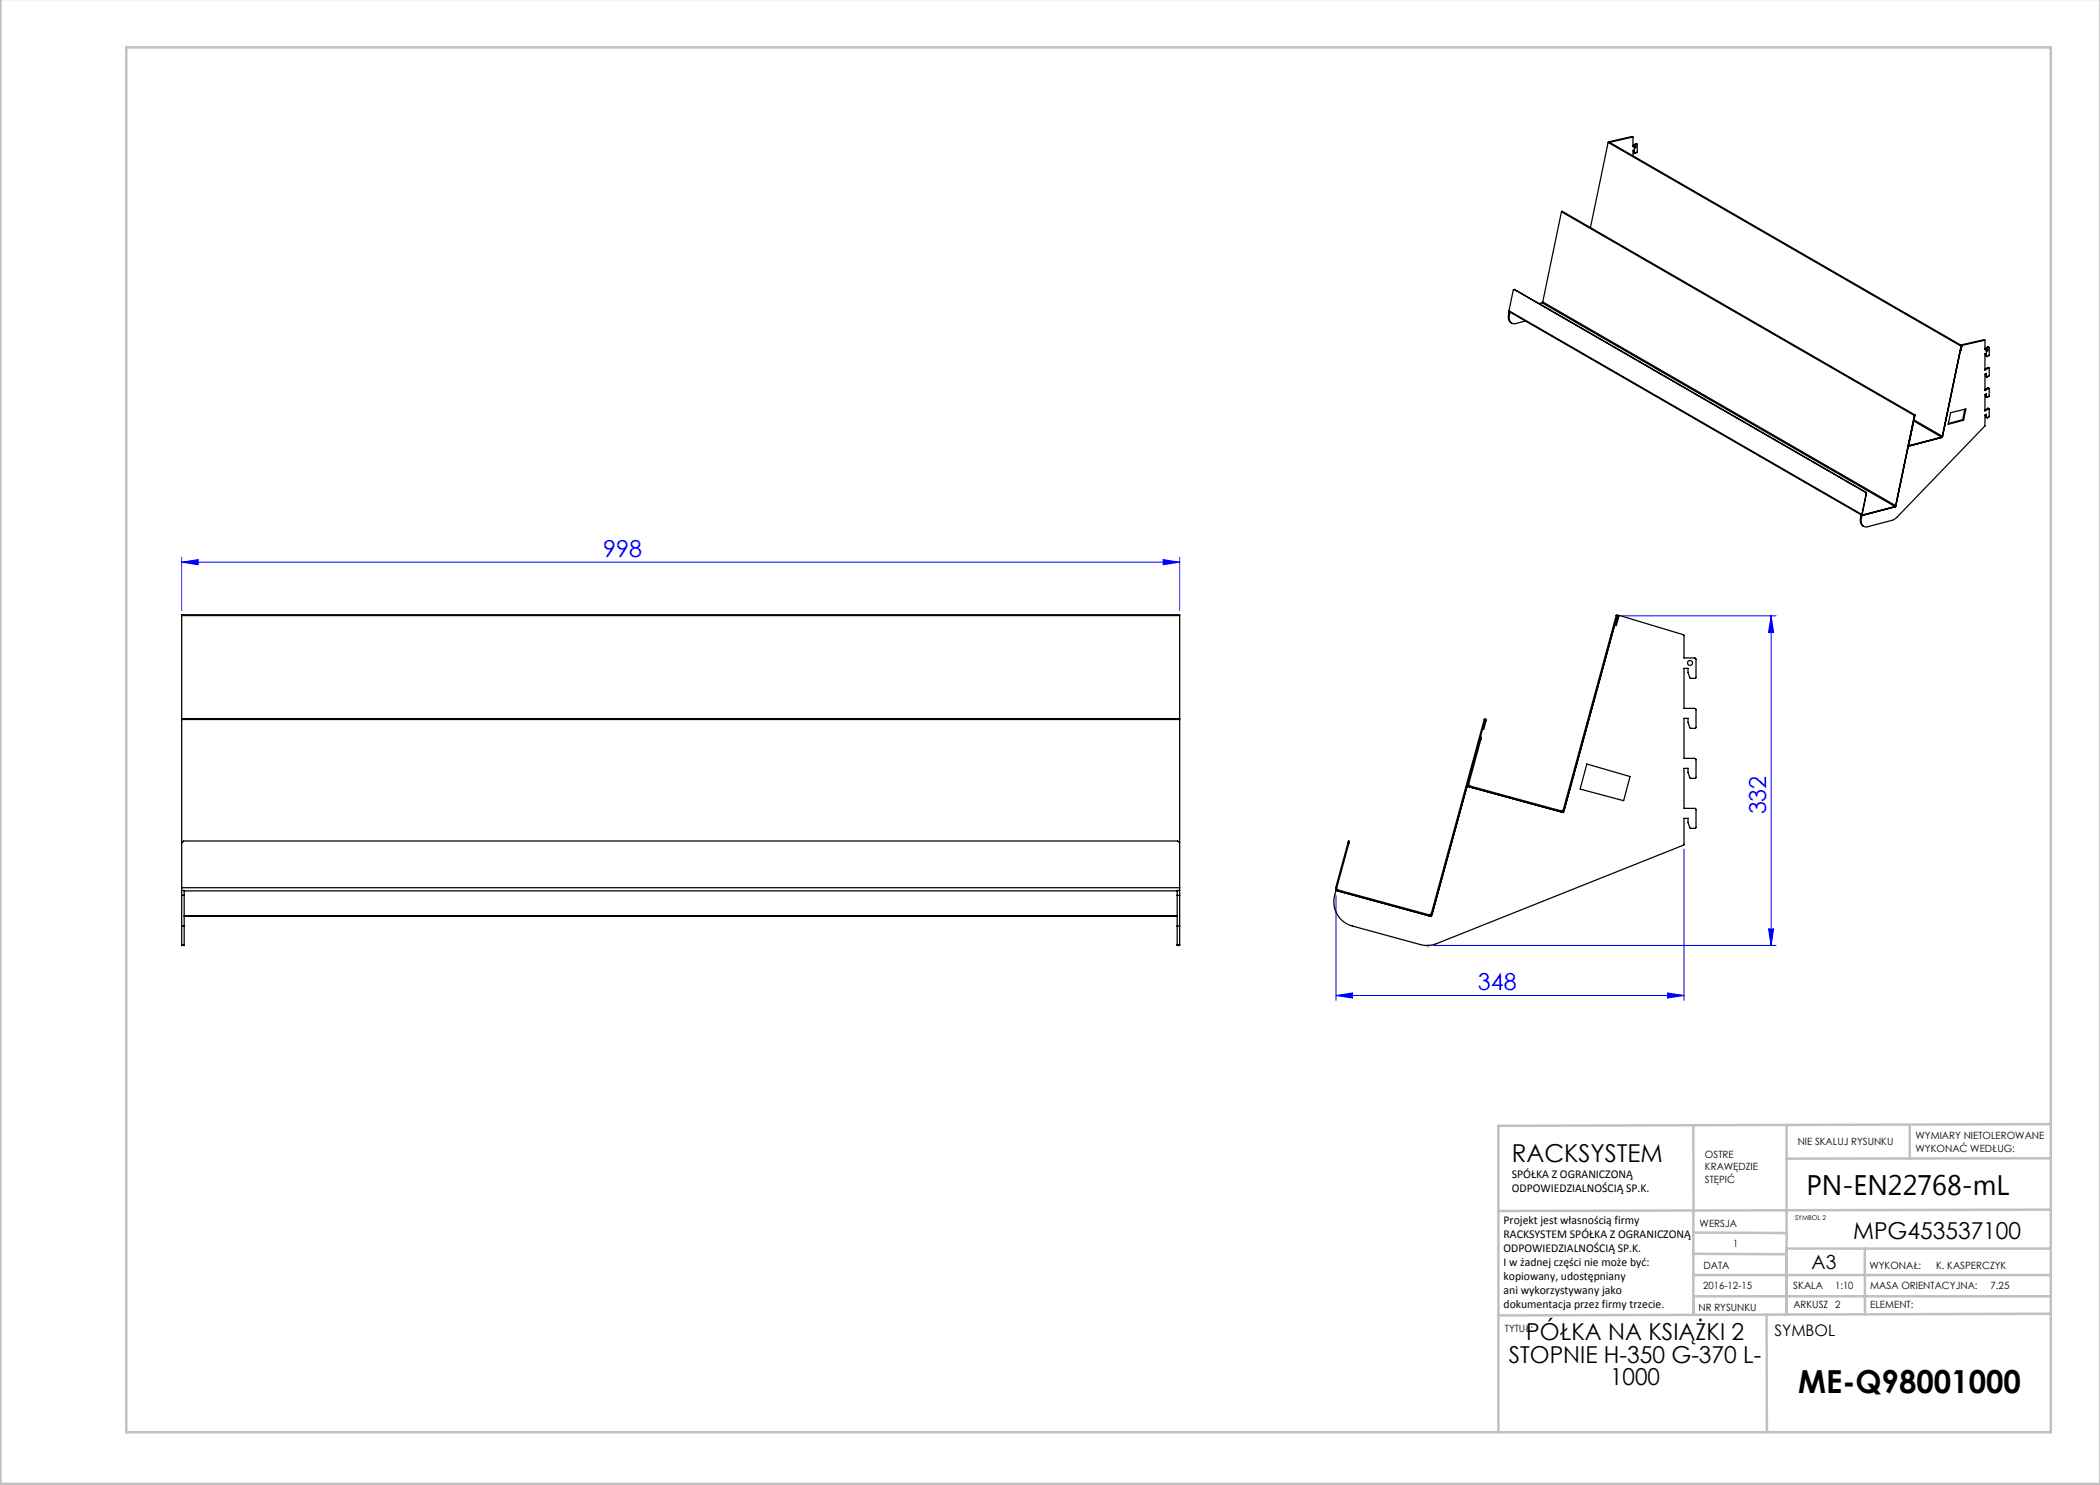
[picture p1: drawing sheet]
<svg xmlns="http://www.w3.org/2000/svg" width="420mm" height="297mm" viewBox="0 0 420 297" stroke-linecap="round" stroke-linejoin="round" font-family="sans-serif">
<path d="M323.1 122.8l.7 .7M323.1 123.5l.7-.7M323.5 123.7v-1M324 123.2h-1M285.3 188.7l.8 .7M285.3 189.4l.8-.7M285.7 189.6v-1M286.2 189.1h-1" fill="none" stroke="#c0c0c0" stroke-width=".2" stroke-dasharray="1.3 .6" stroke-dashoffset=".5" stroke-linecap="butt"/>
<g fill="none" stroke="#00f" stroke-width=".2">
<path d="M36.3 112.4l3.3-.5v1zM36.3 111.4v10.7M36.3 112.4h199.6M232.6 111.9l3.3 .5-3.3 .5zM235.9 111.4v10.7M324.4 123.2h30.8M354.2 123.2l.5 3.3h-1zM354.2 123.2v65.9M267.2 179.1v21M336.8 169.9v30.2M267.2 199.1l3.3-.5v1zM267.2 199.1h69.6"/>
<path d="M286.7 189.1h68.5M333.5 198.6l3.3 .5-3.3 .5zM353.7 185.8h1l-.5 3.3z"/>
</g>
<g fill="none" stroke="#c0c0c0" stroke-width=".5">
<path d="M.1 -.1v296.9h419.9M25.2 9.5h385v276.9h-385zM338.7 225.2v16.9M357.3 225v37.9M382 225.4v6.3M410.1 224.8l-110.4 .4v61.2M410.1 231.7h-52.8M338.7 259.3h71.5M338.7 255h71.5M338.7 250.8l18.6 .1M338.7 246.5l18.6 .1M338.7 242.1v20.9"/>
<path d="M373 249.7v13.2M410.1 241.9l-110.4 .3M410.2 249.7h-52.9v13.2M353.3 262.9l.1 23.5M410.2 262.7l-110.5 .4"/>
</g>
<g fill="#00f">
<path d="M353.7 185.8h1l-.5 3.3zM354.2 123.2l.5 3.3h-1z"/>
<path d="M333.5 198.6l3.3 .5-3.3 .5zM267.2 199.1l3.3-.5v1z"/>
<path d="M36.3 112.4l3.3-.5v1zM232.6 111.9l3.3 .5-3.3 .5z"/>
</g>
<g fill="none" stroke="#000" stroke-width=".25">
<path d="M321.6 28.5l.2-.1 70.5 40.7M321.6 28.5l70.6 40.7M321.6 28.5l-3.5 17M321.9 28.3l-.1 .1M321.9 28.3l.2 .1M322.1 28.4l4.5-1v1.9l.7-.5M322.1 28.4l-.1 .1M326.4 27.3h.1M326.4 27.3l.2 .1M326.4 27.3l-4.5 1M326.7 30.2l.2 .1M326.7 30.1v.1"/>
<path d="M326.7 30.2l.1 .4M326.8 30.6l.2 .1M326.8 30.6h.1M326.9 30.3v-.3l-.3 .1v1.1M326.9 30.3l.1 .4M327 29.3l.1-.1a.21 .21 0 0 1 0 .3 .21 .21 0 0 1-.3 0zM327 29.2l-.2 .3M327.2 28.7l.2 .2v1.5l-.4 .3M327.2 28.7l.1 .1M327.2 28.7l-.6 .4M327.4 28.8h-.1M302.8 57.9l-.1 .1-.9 4.2"/>
<path d="M302.8 57.9l70.3 40.6M302.8 57.9l70.4 40.6M312.3 42.4l.1-.2 70.6 40.8M312.3 42.4l70.6 40.7M312.3 42.4l-3.8 18M301.7 62.8a1.45 1.45 0 0 0 .7 1.8M301.7 62.8l.2 .1M301.8 62.2v.1l70.6 40.8M301.8 62.2l70.6 40.7M301.8 62.4l.2 .1M301.8 62.4l-.1 .4M301.9 62.4h-.1"/>
<path d="M301.9 62.9a1.21 1.21 0 0 0 .1 1.3 1.21 1.21 0 0 0 1.1 .5l2-.5M302 62.5l-.1 .4M302.1 62.5h-.1M308.4 60.6l-.6 .1M308.4 60.6l70.6 40.7M308.5 60.4l-.1 .2M308.5 60.4l70.6 40.7M392.1 70h.1M392.1 70l.1 .1M392.2 70.1l-.1 .1M392.2 70h-.1M392.2 70h.1"/>
<path d="M392.2 69.2l-3.7 18M392.2 70v.1M392.3 69.2h.1M392.3 69.2l-3.8 18.3M392.3 69h-.1M392.3 69l.2 .1M392.3 69.2h-.1M392.3 69.2l-.1 .8M392.4 69.2l-.2 .8M392.5 69.1l-.1 .1M396.8 67.9h.1M396.8 67.9l.2 .2"/>
<path d="M396.8 67.9l-4.5 1.1M396.9 68l.1 1.9 .7-.4M396.9 68l-4.4 1.1M397.1 70.8l.2 .1M397.1 70.7v.1M397.1 74.8v.1M397.1 78.9v.1M397.1 70.8l.1 .4M397.1 74.9l.2 .1M397.1 74.9l.1 .4M397.1 79l.2 .1M397.1 79l.1 .4"/>
<path d="M397.2 71.2h.1M397.2 75.3l.2 .1M397.2 79.4h.1M397.2 71.2l.2 .1M397.2 79.4l.2 .1M397.3 70.9v-.3l-.3 .2v3.2l.8-.4M397.3 75v-.3l-.3 .1v3.3l.7-.4M397.3 79.1v-.3l-.3 .1v3.3l.7-.4M397.3 70.9l.1 .4M397.3 75l.1 .4M397.3 69.9l.2-.1a.21 .21 0 0 1 0 .3 .21 .21 0 0 1-.3 .1zM397.4 69.9l-.2 .3"/>
<path d="M397.6 69.4l.2 .1M397.6 77.6l.2 .1M397.6 73.5l.2 .1M397.6 69.4l.1 .1M397.6 69.4l-.6 .3M397.6 73.5l-.6 .3M397.6 77.6l.1 .1M397.6 77.6l-.6 .3M397.6 73.5h.1M397.8 69.5h-.1M397.8 77.7h-.1M397.8 69.5v1.5l-.4 .3"/>
<path d="M397.8 73.6v1.5l-.4 .3M397.8 77.7v1.5l-.4 .3-.1-.4M373.1 98.5l.1 .2M373.2 98.5h-.1M373.2 98.5l.1 .2M373.2 98.7l-.8 4.2M373.3 98.7l-.9 4.2M373.3 98.7h-.1M381.7 89.2h.1M381.7 89.2l-.1 .1M381.8 89l-.1 .2 .1-.1M381.8 89v.1"/>
<path d="M381.8 89.1h.1M382.6 84.7v.1M382.6 84.8l-.8 4.2M382.6 84.8v.1M382.7 84.2l5.6 3.2M382.7 84l5.8 3.2M382.8 83.9h.1M382.9 83.1l-3.8 18M382.9 83.1h.1M382.9 83.1l-3.8 18.2M383 83.1h-.1M383 83.1l-.2 .8"/>
<path d="M388.3 87.4l-6.5 1.7M388.4 87.4l.1 .1M388.5 87.2l-.2 .2M388.5 87.5l-6.8 1.7M390.1 82.5l3.1-.7-.5 2.2-3.1 .9zM392.5 83.9l.2 .1M392.5 83.9l-2.8 .8M393 81.9l-.5 2M397.1 83v.1M397.1 83.1l.2 .1M397.1 83.1l.1 .3M397.2 83.4v.1"/>
<path d="M397.2 83.4l.2 .2M397.3 83.2v-.4l-.3 .2-.1 2.2-17.6 18.3-.8 .5-5 1.3a1.12 1.12 0 0 1-1.1-.3 1.12 1.12 0 0 1-.2-1.2l.1-.2M397.3 83.2l.1 .3M397.6 81.7l.2 .1v1.5l-.4 .2M397.6 81.7l.1 .1M397.6 81.7l-.6 .3M397.8 81.8h-.1M372.1 103.5a1.45 1.45 0 0 0 .6 1.8M372.1 103.5l.2 .1M372.3 103l-.2 .5M372.4 102.9v.2l.1-.1M372.4 102.9l.1 .1"/>
<path d="M372.4 102.9h.1M379 101.3l-6.5 1.7M379.1 101.3h.1M379.1 101.1l-.1 .2M379.1 101.3l-6.7 1.8-.1 .5M36.3 123.1v-.1h199.6v.1M36.3 123.1v20.6M36.3 123.1h199.6M235.9 123.1v20.6M322.9 125.2l.4-.1 .5-1.8 .2-.2 12.7 3.9 .1 .1v4.5h2.1l.3 .2-.1 3.8h-1.1l-.4-1.1v-.8h-.8v8h2.1l.3 .3-.1 3.6h-1.1l-.4-1.1v-.8h-.8v8h2.1l.3 .3-.1 3.6h-1.1l-.4-1.1v-.8h-.8v8h2.1l.3 .1v3.8h-1.2l-.4-1.1v-.8h-.8l-.1 5.3-49.4 19.7a5 5 0 0 1-3.2 .2l-13.7-3.7a5.1 5.1 0 0 1-3.2-7.1l19.1 5.2 10.7-39.3M323.2 123.1a.21 .21 0 0 1 .3-.1 .21 .21 0 0 1 .1 .2M323.2 123.1l.4 .1"/>
<path d="M323.2 123.1l-10.6 38.9M323.4 123.2l-10.7 39.3-19.1-5.2-.2 .2M323.5 123.2h.1M323.5 123.2l-.5 1.8h.2l.4-1.8M36.3 143.7v.2M36.3 143.7h199.6M36.3 143.9v33.6M36.3 143.9h199.6M235.9 143.7v.2M235.9 143.9v33.6M293.7 156.8h-.2a.52 .52 0 0 0 .4 .6l.1-.2M293.7 156.8l.3 .4"/>
<path d="M294 157.2l18.3 5M296 147.8l.2 .1M296.1 147.4l.2 .1-.1 .4M296.2 147.9l-2.5 8.9M296.8 143.9a.21 .21 0 0 1 .3-.1 .21 .21 0 0 1 .1 .2M296.8 143.9l.2 .1M296.8 143.9l-10.6 38.9M297.1 144h.1M297.1 144l-.5 1.8h.2l.4-1.8M317.4 152.8l8.6 2.5-1.3 4.8-8.7-2.3zM36.3 177.5v.6M36.3 179.1v6.1"/>
<path d="M36.3 179.1h.5M36.3 178.1h.5v1M36.3 177.5h199.6M36.3 168.6l.4-.4h198.8l.4 .4M36.3 178.1v1M36.8 179.1v6.1M36.8 178.2h198.6M235.4 179.1v6.1M235.4 179.1h.5M235.9 179.1v6.1M235.9 177.5v.6M235.9 178.1h-.5v1"/>
<path d="M235.9 178.1v1M267.1 177.5a.52 .52 0 0 0 .4 .7l.1-.2M267.1 177.5l2.6-9.3 .2 .1-2.6 9.3M267.1 177.5l.2 .1M267.3 177.6l.3 .4M267.6 178l18.3 5M269.6 168.6h.2M312.6 162h.2a.52 .52 0 0 1-.6 .4l.1-.2M312.6 162l-.3 .2M36.3 188.9v.2h.5v-.2M36.3 185.2h.5M36.3 188.9h.5"/>
<path d="M36.3 185.2v3.7M36.8 183.2h198.6M36.8 185.2v3.7M235.4 188.9v.2h.5v-.2M235.4 185.2h.5M235.4 185.2v3.7M235.4 188.9h.5M235.9 185.2v3.7M286.2 182.8h.2a.52 .52 0 0 1-.6 .4l.1-.2M286.2 182.8l-.3 .2"/>
<circle cx="338" cy="132.6" r=".5"/>
</g>
<text font-size="6.3" x="359.6" y="278.5">ME-Q98001000</text>
<text font-size="5.6" x="361.3" y="239.1">PN-EN22768-mL</text>
<text font-size="4.9" x="302.4" y="232.4">RACKSYSTEM</text>
<g font-size="4.7" fill="#00f">
<text x="120.6" y="111.4">998</text>
<text x="353.2" y="162.9" transform="rotate(-90 353.2 162.9)">332</text>
<text x="295.6" y="198.1">348</text>
</g>
<g font-size="4.7">
<text x="370.6" y="247.8">MPG453537100</text>
<text x="305.2" y="268.1">PÓŁKA NA KSIĄŻKI 2</text>
<text x="301.8" y="272.6">STOPNIE H-350 G-370 L-</text>
<text x="322" y="277.1">1000</text>
</g>
<text font-size="3.9" x="362.3" y="253.8">A3</text>
<text font-size="3.2" x="354.9" y="267.2">SYMBOL</text>
<g font-size="2.4">
<text x="302.4" y="235.6">SPÓŁKA Z OGRANICZONĄ</text>
<text x="302.4" y="238.4">ODPOWIEDZIALNOŚCIĄ SP.K.</text>
<text x="300.7" y="244.7">Projekt jest własnością firmy</text>
<text x="300.7" y="247.5">RACKSYSTEM SPÓŁKA Z OGRANICZONĄ</text>
<text x="300.7" y="250.3">ODPOWIEDZIALNOŚCIĄ SP.K.</text>
<text x="300.7" y="253.1">I w żadnej części nie może być:</text>
<text x="300.7" y="256">kopiowany, udostępniany</text>
<text x="300.7" y="258.8">ani wykorzystywany jako</text>
<text x="300.7" y="261.6">dokumentacja przez firmy trzecie.</text>
</g>
<g font-size="2">
<text x="383.1" y="227.9">WYMIARY NIETOLEROWANE</text>
<text x="341" y="231.6">OSTRE</text>
<text x="359.5" y="228.9">NIE SKALUJ RYSUNKU</text>
<text x="383.1" y="230.4">WYKONAĆ WEDŁUG:</text>
<text x="341" y="234.1">KRAWĘDZIE</text>
<text x="341" y="236.6">STĘPIĆ</text>
<text x="339.9" y="245.4">WERSJA</text>
<text x="346.6" y="249.5">1</text>
<text x="340.6" y="257.7">2016-12-15</text>
<text x="340.7" y="253.8">DATA</text>
<text x="358.7" y="257.7">SKALA</text>
<text x="367" y="257.7">1:10</text>
<text x="373.9" y="253.8">WYKONAŁ:</text>
<text x="374.1" y="257.7">MASA ORIENTACYJNA:</text>
<text x="387.2" y="253.8">K. KASPERCZYK</text>
<text x="398.1" y="257.7">7.25</text>
<text x="339.7" y="262.3">NR RYSUNKU</text>
<text x="358.7" y="261.7">ARKUSZ 2</text>
<text x="374.1" y="261.7">ELEMENT:</text>
<text x="301" y="266.4">TYTUŁ:</text>
</g>
<text font-size="1.3" x="359" y="244">SYMBOL 2</text>
</svg>
